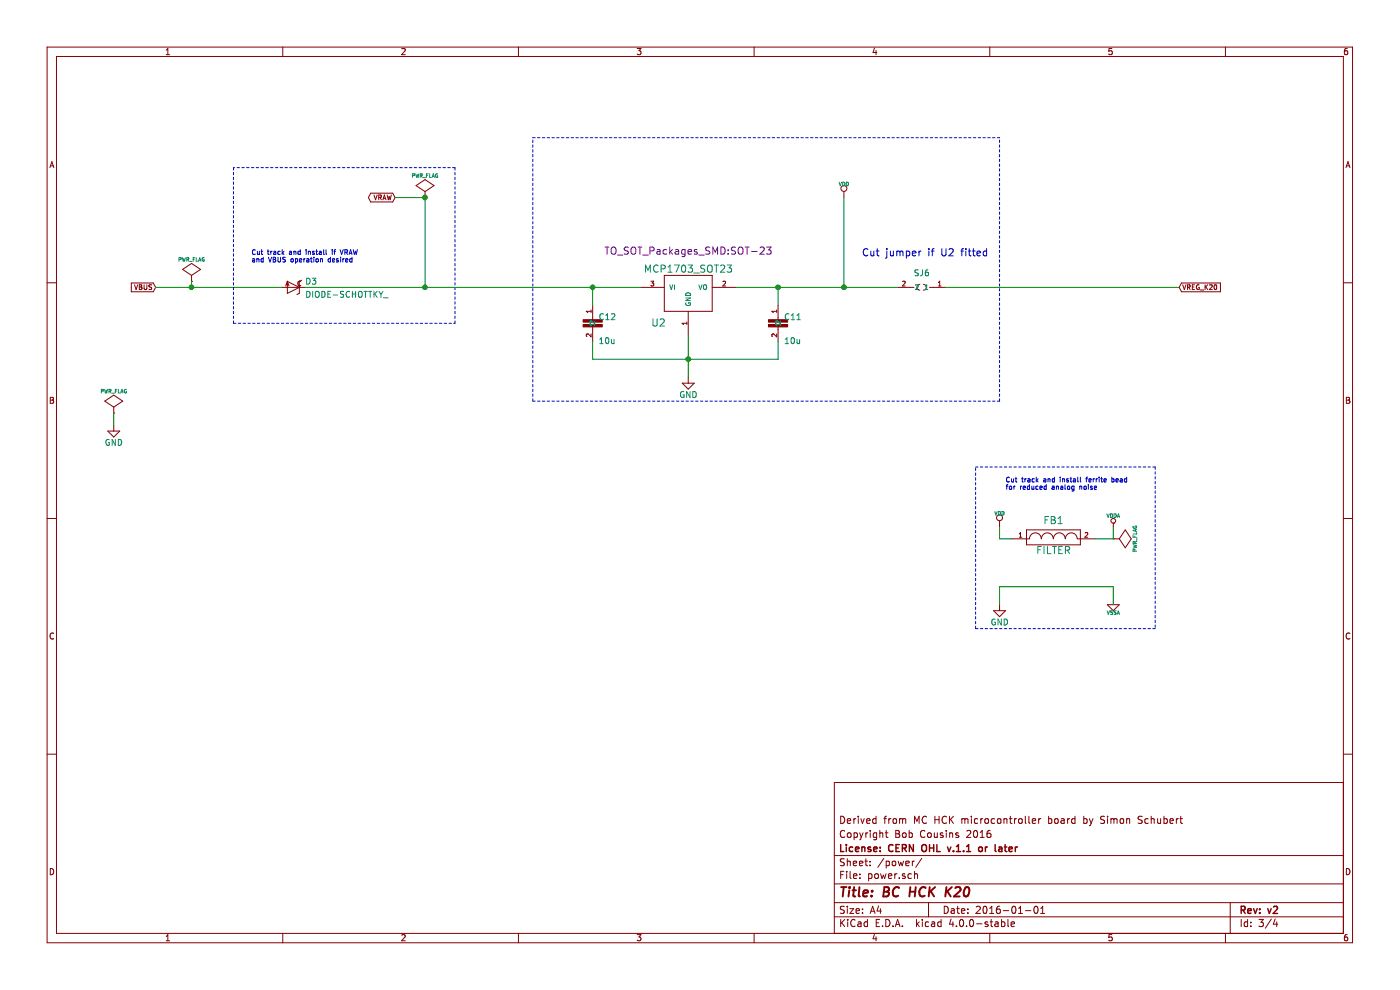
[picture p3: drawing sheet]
EESchema Schematic File Version 2
LIBS:power
LIBS:device
LIBS:transistors
LIBS:conn
LIBS:linear
LIBS:regul
LIBS:74xx
LIBS:cmos4000
LIBS:SparkFun
LIBS:tac_switchsmd_evqp2
LIBS:logo
LIBS:MK20LF
LIBS:RMC
LIBS:opendous
LIBS:multireg
LIBS:inductor_select
LIBS:mchck-cache
EELAYER 25 0
EELAYER END
$Descr A4 11693 8268
encoding utf-8
Sheet 3 4
Title "BC HCK K20 "
Date "2016-01-01"
Rev "v2"
Comp "License: CERN OHL v.1.1 or later"
Comment1 "Copyright Bob Cousins 2016"
Comment2 "Derived from MC HCK microcontroller board by Simon Schubert"
Comment3 ""
Comment4 ""
$EndDescr
$Comp
L PWR_FLAG #FLG04
U 1 1
P 3550 1650
F 0 "#FLG04" H 3550 1745 30  0001 C CNN
F 1 "PWR_FLAG" H 3550 1830 30  0000 C CNN
F 2 "" H 3550 1650 60  0001 C CNN
F 3 "" H 3550 1650 60  0001 C CNN
	1    3550 1650
	1    0    0    -1  
$EndComp
Text Notes 2100 2200 0    40   ~ 0
Cut track and install if VRAW\nand VBUS operation desired
$Comp
L CAP0805 C12
U 1 1
P 4950 2750
F 0 "C12" H 5000 2850 50  0000 L CNN
F 1 "10u" H 5000 2650 50  0000 L CNN
F 2 "mchck:SM0603_Capa" H 5000 2750 50  0001 C CNN
F 3 "" H 4950 2750 60  0001 C CNN
F 4 "optional" H 4950 2750 60  0001 C CNN "populate"
	1    4950 2750
	1    0    0    -1  
$EndComp
$Comp
L CAP0805 C11
U 1 1
P 6500 2750
F 0 "C11" H 6550 2850 50  0000 L CNN
F 1 "10u" H 6550 2650 50  0000 L CNN
F 2 "mchck:SM0603_Capa" H 6550 2750 50  0001 C CNN
F 3 "" H 6500 2750 60  0001 C CNN
F 4 "optional" H 6500 2750 60  0001 C CNN "populate"
	1    6500 2750
	1    0    0    -1  
$EndComp
$Comp
L FILTER FB1
U 1 1
P 8800 4500
F 0 "FB1" H 8800 4650 60  0000 C CNN
F 1 "FILTER" H 8800 4400 60  0000 C CNN
F 2 "mchck:SM0603_NC" H 8800 4500 60  0001 C CNN
F 3 "" H 8800 4500 60  0000 C CNN
F 4 "optional" H 8950 4650 60  0001 C CNN "populate"
	1    8800 4500
	1    0    0    -1  
$EndComp
$Comp
L VSSA #PWR05
U 1 1
P 9300 5050
F 0 "#PWR05" H 9300 5050 30  0001 C CNN
F 1 "VSSA" H 9300 4980 30  0000 C CNN
F 2 "" H 9300 5050 60  0000 C CNN
F 3 "" H 9300 5050 60  0000 C CNN
	1    9300 5050
	1    0    0    -1  
$EndComp
$Comp
L VDDA #PWR06
U 1 1
P 9300 4400
F 0 "#PWR06" H 9300 4520 20  0001 C CNN
F 1 "VDDA" H 9300 4490 30  0000 C CNN
F 2 "" H 9300 4400 60  0000 C CNN
F 3 "" H 9300 4400 60  0000 C CNN
	1    9300 4400
	1    0    0    -1  
$EndComp
$Comp
L PWR_FLAG #FLG07
U 1 1
P 9300 4500
F 0 "#FLG07" H 9300 4595 30  0001 C CNN
F 1 "PWR_FLAG" H 9300 4680 30  0000 C CNN
F 2 "" H 9300 4500 60  0000 C CNN
F 3 "" H 9300 4500 60  0000 C CNN
	1    9300 4500
	0    1    1    0   
$EndComp
$Comp
L VDD #PWR08
U 1 1
P 7050 1650
F 0 "#PWR08" H 7050 1750 30  0001 C CNN
F 1 "VDD" H 7050 1760 30  0000 C CNN
F 2 "" H 7050 1650 60  0000 C CNN
F 3 "" H 7050 1650 60  0000 C CNN
	1    7050 1650
	1    0    0    -1  
$EndComp
$Comp
L SOLDERJUMPERNC SJ6
U 1 1
P 7700 2400
F 0 "SJ6" H 7700 2250 50  0000 C BNN
F 1 "SOLDERJUMPERNC" H 7700 2400 50  0001 L BNN
F 2 "RMC:SM0603_Bridged" H 7700 2550 50  0001 C CNN
F 3 "" H 7700 2400 60  0001 C CNN
F 4 "never" H 7700 2400 60  0001 C CNN "populate"
	1    7700 2400
	-1   0    0    1   
$EndComp
$Comp
L VDD #PWR09
U 1 1
P 8350 4400
F 0 "#PWR09" H 8350 4500 30  0001 C CNN
F 1 "VDD" H 8350 4510 30  0000 C CNN
F 2 "" H 8350 4400 60  0000 C CNN
F 3 "" H 8350 4400 60  0000 C CNN
	1    8350 4400
	1    0    0    -1  
$EndComp
$Comp
L PWR_FLAG #FLG010
U 1 1
P 1600 2350
F 0 "#FLG010" H 1600 2445 30  0001 C CNN
F 1 "PWR_FLAG" H 1600 2530 30  0000 C CNN
F 2 "" H 1600 2350 60  0000 C CNN
F 3 "" H 1600 2350 60  0000 C CNN
	1    1600 2350
	1    0    0    -1  
$EndComp
$Comp
L PWR_FLAG #FLG011
U 1 1
P 950 3450
F 0 "#FLG011" H 950 3545 30  0001 C CNN
F 1 "PWR_FLAG" H 950 3630 30  0000 C CNN
F 2 "" H 950 3450 60  0000 C CNN
F 3 "" H 950 3450 60  0000 C CNN
	1    950  3450
	1    0    0    -1  
$EndComp
Text Notes 8400 4100 0    40   ~ 0
Cut track and install ferrite bead\nfor reduced analog noise\n
$Comp
L DIODE-SCHOTTKY_ D3
U 1 1
P 2450 2400
F 0 "D3" H 2550 2419 50  0000 L BNN
F 1 "DIODE-SCHOTTKY_" H 2550 2309 50  0000 L BNN
F 2 "mchck:SOD-523F-NC" H 2450 2550 50  0001 C CNN
F 3 "" H 2450 2400 60  0000 C CNN
	1    2450 2400
	1    0    0    -1  
$EndComp
Text GLabel 1300 2400 0    40   Input ~ 0
VBUS
Text GLabel 3300 1650 0    40   BiDi ~ 0
VRAW
Text GLabel 9850 2400 2    40   Input ~ 0
VREG_K20
$Comp
L GND #PWR012
U 1 1
P 8350 5050
F 0 "#PWR012" H 8350 4800 50  0001 C CNN
F 1 "GND" H 8350 4900 50  0000 C CNN
F 2 "" H 8350 5050 50  0000 C CNN
F 3 "" H 8350 5050 50  0000 C CNN
	1    8350 5050
	1    0    0    -1  
$EndComp
$Comp
L GND #PWR013
U 1 1
P 5750 3150
F 0 "#PWR013" H 5750 2900 50  0001 C CNN
F 1 "GND" H 5750 3000 50  0000 C CNN
F 2 "" H 5750 3150 50  0000 C CNN
F 3 "" H 5750 3150 50  0000 C CNN
	1    5750 3150
	1    0    0    -1  
$EndComp
$Comp
L GND #PWR014
U 1 1
P 950 3550
F 0 "#PWR014" H 950 3300 50  0001 C CNN
F 1 "GND" H 950 3400 50  0000 C CNN
F 2 "" H 950 3550 50  0000 C CNN
F 3 "" H 950 3550 50  0000 C CNN
	1    950  3550
	1    0    0    -1  
$EndComp
$Comp
L MCP1703_SOT23 U2
U 1 1
P 5750 2400
F 0 "U2" H 5500 2100 60  0000 C CNN
F 1 "MCP1703_SOT23" H 5750 2550 60  0000 C CNN
F 2 "TO_SOT_Packages_SMD:SOT-23" H 5750 2700 60  0000 C CNN
F 3 "~" H 5750 2400 60  0000 C CNN
	1    5750 2400
	1    0    0    -1  
$EndComp
Wire Wire Line
	4950 2400 4950 2550
Wire Wire Line
	5750 2800 5750 3150
Connection ~ 4950 2400
Wire Wire Line
	6500 2400 6500 2550
Connection ~ 6500 2400
Wire Notes Line
	8350 3350 8350 1150
Wire Notes Line
	4450 3350 8350 3350
Wire Notes Line
	4450 3350 4450 1150
Wire Notes Line
	4450 1150 8350 1150
Wire Wire Line
	7050 2400 7050 1650
Wire Wire Line
	3550 1650 3550 2400
Wire Wire Line
	2550 2400 5350 2400
Connection ~ 3550 2400
Wire Wire Line
	1300 2400 2350 2400
Wire Wire Line
	8350 5050 8350 4900
Wire Wire Line
	8350 4400 8350 4500
Wire Wire Line
	8350 4500 8450 4500
Wire Wire Line
	9150 4500 9300 4500
Wire Wire Line
	9300 4500 9300 4400
Wire Wire Line
	9300 4900 9300 5050
Wire Notes Line
	8150 3900 9650 3900
Wire Notes Line
	9650 3900 9650 5250
Wire Notes Line
	9650 5250 8150 5250
Wire Notes Line
	8150 5250 8150 3900
Wire Wire Line
	1600 2350 1600 2400
Connection ~ 1600 2400
Wire Wire Line
	950  3450 950  3550
Wire Wire Line
	4950 2850 4950 3000
Wire Wire Line
	4950 3000 6500 3000
Connection ~ 5750 3000
Wire Wire Line
	6500 3000 6500 2850
Wire Wire Line
	6150 2400 7500 2400
Connection ~ 7050 2400
Wire Wire Line
	3550 1650 3300 1650
Wire Wire Line
	8350 4900 9300 4900
Connection ~ 3550 1650
Text Notes 7200 2150 0    60   ~ 0
Cut jumper if U2 fitted
Wire Wire Line
	7900 2400 9850 2400
Wire Notes Line
	1950 1400 1950 2700
Wire Notes Line
	1950 2700 3800 2700
Wire Notes Line
	3800 2700 3800 1400
Wire Notes Line
	3800 1400 1950 1400
$EndSCHEMATC
